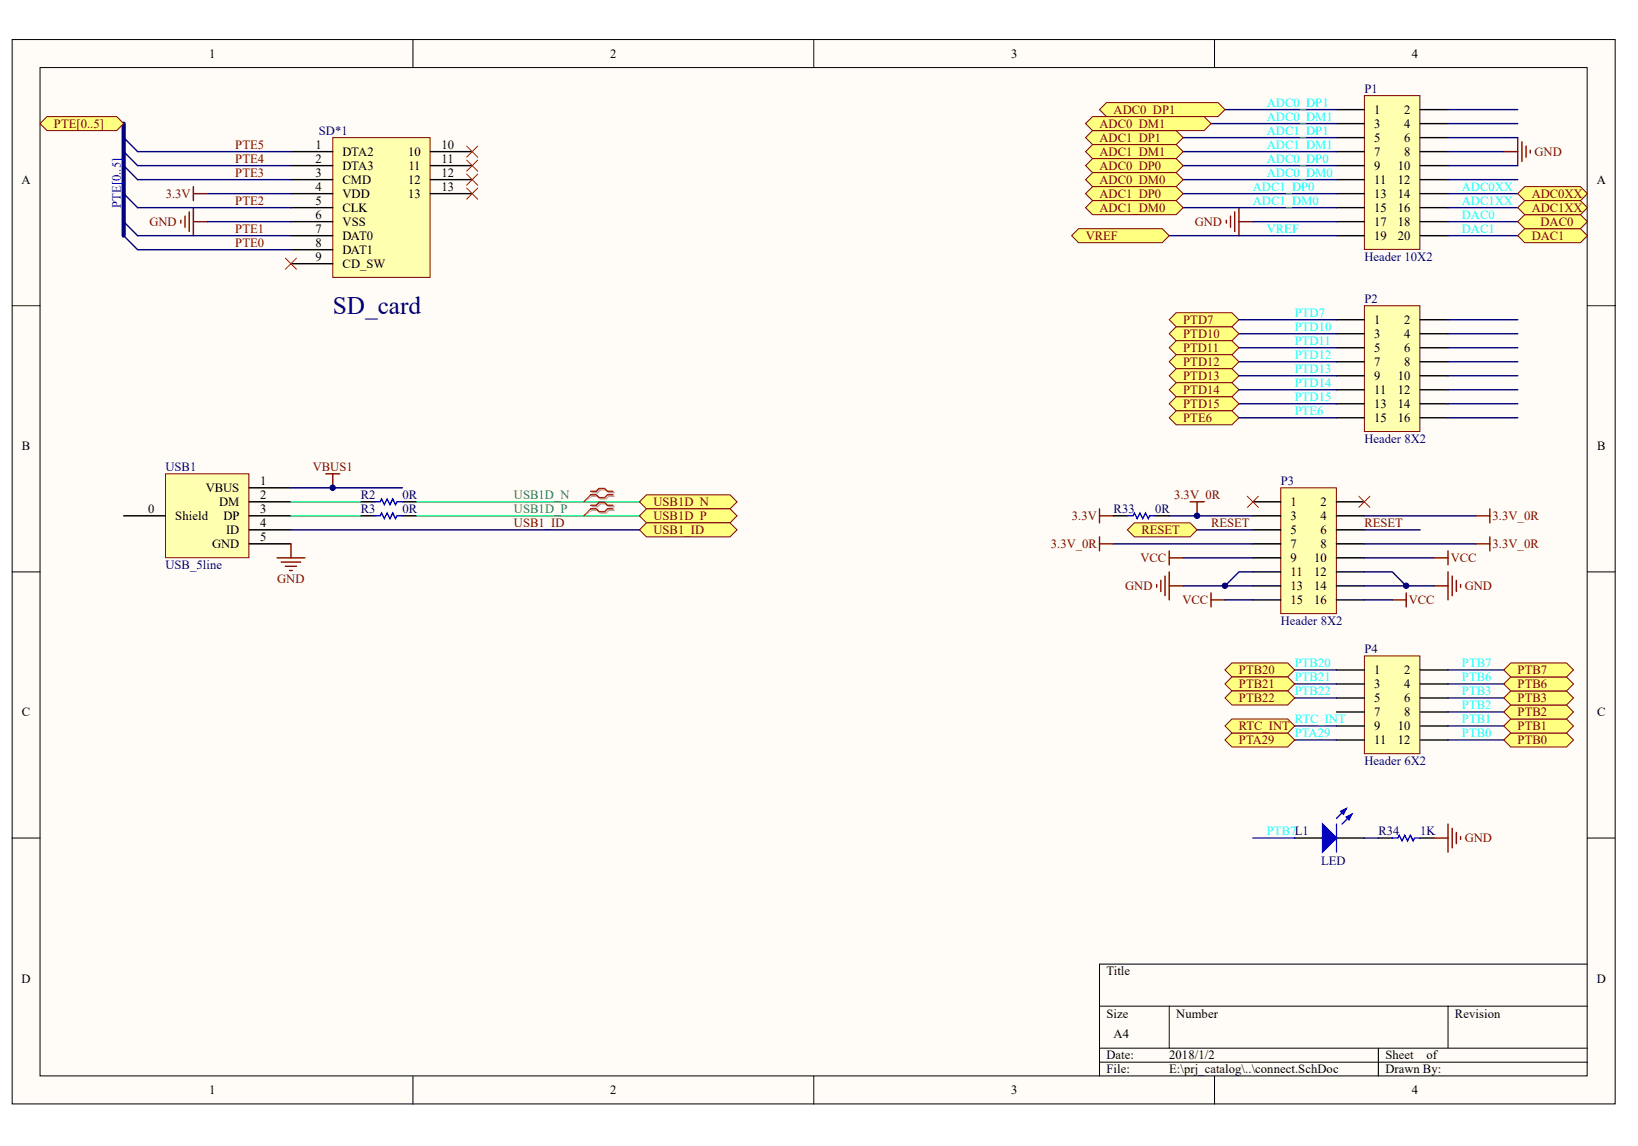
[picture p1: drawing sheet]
# Altium schematic sheet connect.SchDoc
size A4

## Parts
L1  LED  [1608[0603]]
P1  Header 10X2  [HDR2X10]
P2  Header 8X2  [HDR2X8]
P3  Header 8X2  [HDR2X8]
P4  Header 6X2  [HDR2X6]
R2  value 0R  [1608[0603]]  (hidden comment: Res)
R3  value 0R  [1608[0603]]  (hidden comment: Res)
R33  value 0R  [1206]  (hidden comment: Res)
R34  value 1K  [1608[0603]]  (hidden comment: Res)
SD1  TF_card  [TF卡座(短体)]  (value not drawn)
USB1  USB_5line  [USB-MICRO-5P-2F]

## Ports
ADC0_DM0, ADC0_DM1, ADC0_DP0, ADC0_DP1, ADC0XX, ADC1_DM0, ADC1_DM1, ADC1_DP0, ADC1_DP1, ADC1XX, DAC0, DAC1, PTA29, PTB0, PTB1, PTB2, PTB3, PTB6, PTB7, PTB20, PTB21, PTB22, PTD7, PTD10, PTD11, PTD12, PTD13, PTD14, PTD15, PTE6, PTE[0..5], RESET, RTC_INT, USB1_ID, USB1D_N, USB1D_P, VREF

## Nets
3.3V: R33.2 SD1.4(VDD)
3.3V_0R: P3.3 P3.4 P3.7 P3.8 R33.1
GND: P1.8 P1.17 P3.11 P3.12 P3.13 P3.14 R34.1 SD1.6(VSS) USB1.5(GND)
VBUS1: USB1.1(VBUS)
VCC: P3.9 P3.10 P3.15 P3.16
ADC0_DM0: P1.11 ; port ADC0_DM0
ADC0_DM1: P1.3 ; port ADC0_DM1
ADC0_DP0: P1.9 ; port ADC0_DP0
ADC0_DP1: P1.1 ; port ADC0_DP1
ADC0XX: P1.14 ; port ADC0XX
ADC1_DM0: P1.15 ; port ADC1_DM0
ADC1_DM1: P1.7 ; port ADC1_DM1
ADC1_DP0: P1.13 ; port ADC1_DP0
ADC1_DP1: P1.5 ; port ADC1_DP1
ADC1XX: P1.16 ; port ADC1XX
DAC0: P1.18 ; port DAC0
DAC1: P1.20 ; port DAC1
PTA29: P4.11 ; port PTA29
PTB0: P4.12 ; port PTB0
PTB1: P4.10 ; port PTB1
PTB2: P4.8 ; port PTB2
PTB3: P4.6 ; port PTB3
PTB6: P4.4 ; port PTB6
PTB7: L1.1(A) P4.2 ; port PTB7
PTB20: P4.1 ; port PTB20
PTB21: P4.3 ; port PTB21
PTB22: P4.5 ; port PTB22
PTD7: P2.1 ; port PTD7
PTD10: P2.3 ; port PTD10
PTD11: P2.5 ; port PTD11
PTD12: P2.7 ; port PTD12
PTD13: P2.9 ; port PTD13
PTD14: P2.11 ; port PTD14
PTD15: P2.13 ; port PTD15
PTE0: SD1.8(DAT1)
PTE1: SD1.7(DAT0)
PTE2: SD1.5(CLK)
PTE3: SD1.3(CMD)
PTE4: SD1.2(DTA3)
PTE5: SD1.1(DTA2)
PTE6: P2.15 ; port PTE6
RESET: P3.5 P3.6 ; port RESET
RTC_INT: P4.9 ; port RTC_INT
USB1_ID: USB1.4(ID) ; port USB1_ID
USB1D_N: R2.1 ; port USB1D_N
USB1D_P: R3.1 ; port USB1D_P
VREF: P1.19 ; port VREF
NetL1_2: L1.2(K) R34.2
NetR2_2: R2.2 USB1.2(DM)
NetR3_2: R3.2 USB1.3(DP)

Not connected (* = marked no-connect by the designer): P1 2 4 6 10 12; P2 2 4 6 8 10 12 14 16; P3 1* 2*; P4 7; SD1 9(CD_SW)* 10* 11* 12* 13*; USB1 0(Shield)

## Buses and harness runs
bus PTE[0..5] = port PTE[0..5]

## Layout directives
differential pair: USB1D_N, USB1D_P
